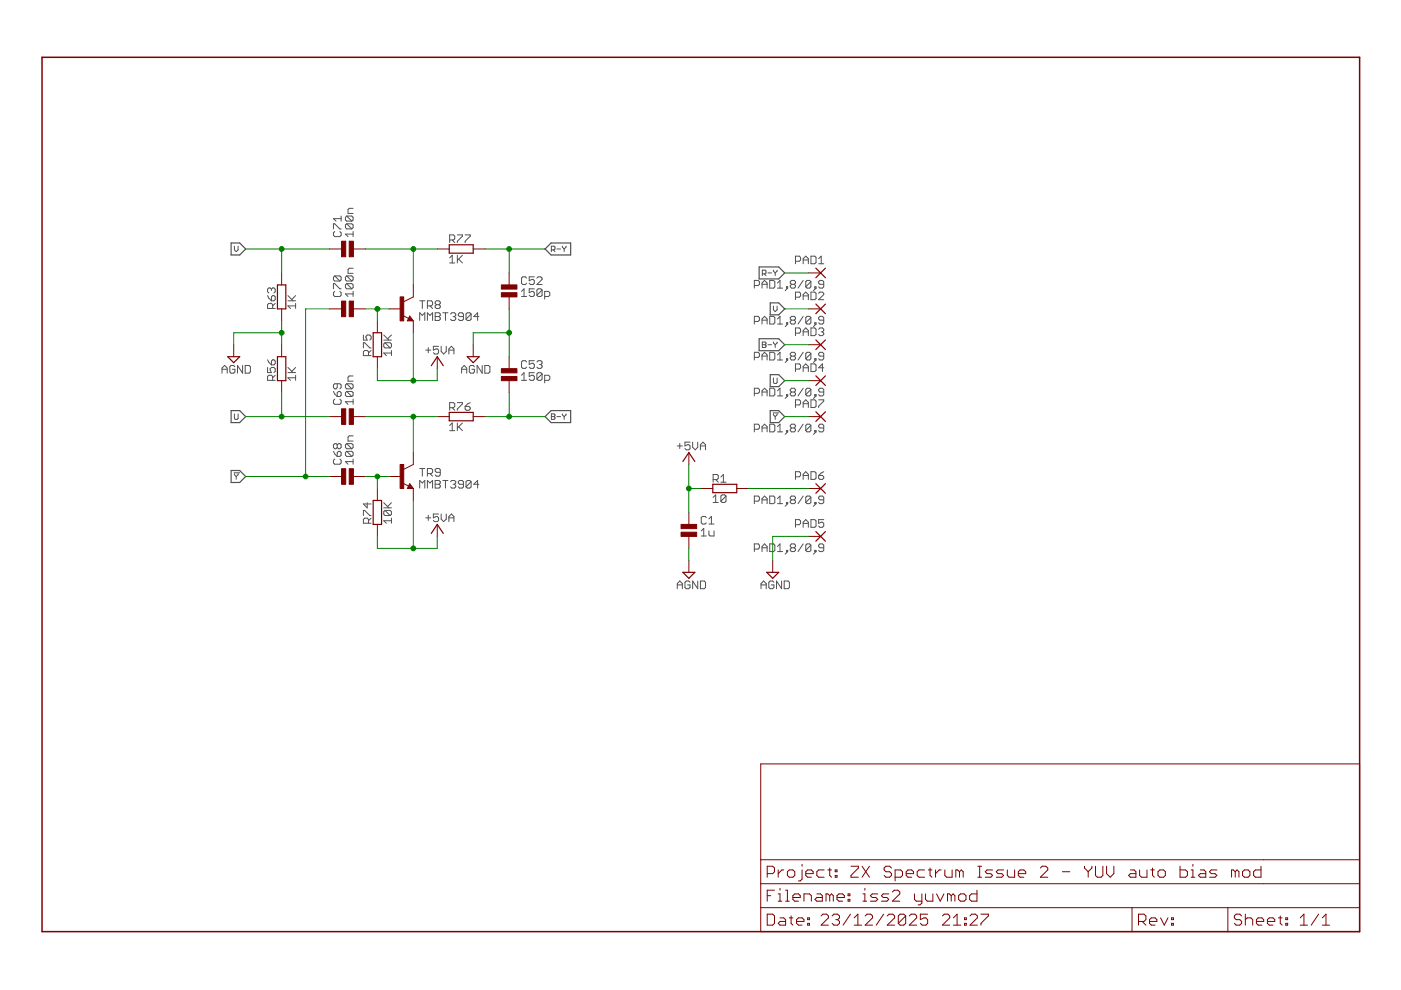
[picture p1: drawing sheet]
<?xml version="1.0" encoding="utf-8"?>
<!DOCTYPE eagle SYSTEM "eagle.dtd">
<eagle version="7.6.0">
<drawing>
<settings>
<setting alwaysvectorfont="yes"/>
<setting verticaltext="up"/>
</settings>
<grid distance="2.54" unitdist="mm" unit="mm" style="lines" multiple="1" display="yes" altdistance="0.254" altunitdist="mm" altunit="mm"/>
<schematic xreflabel="%F%N/%S.%C%R" xrefpart="/%S.%C%R">
<libraries>
<library name="jc-passive">
<symbols>
<symbol name="CAP-NPOL">
<text x="2.54" y="0" size="1.778" layer="95">&gt;NAME</text>
<text x="2.54" y="-2.54" size="1.778" layer="96">&gt;VALUE</text>
<pin name="1" x="0" y="2.54" visible="off" length="short" direction="pas" swaplevel="1" rot="R270"/>
<pin name="2" x="0" y="-5.08" visible="off" length="short" direction="pas" swaplevel="1" rot="R90"/>
<rectangle x1="-1.651" y1="-2.54" x2="1.651" y2="-1.651" layer="94"/>
<rectangle x1="-1.651" y1="-0.889" x2="1.651" y2="0" layer="94" rot="R180"/>
</symbol>
<symbol name="RES">
<wire x1="-2.54" y1="-0.889" x2="2.54" y2="-0.889" width="0.254" layer="94"/>
<wire x1="2.54" y1="0.889" x2="-2.54" y2="0.889" width="0.254" layer="94"/>
<wire x1="2.54" y1="-0.889" x2="2.54" y2="0.889" width="0.254" layer="94"/>
<wire x1="-2.54" y1="-0.889" x2="-2.54" y2="0.889" width="0.254" layer="94"/>
<text x="-2.54" y="1.27" size="1.778" layer="95">&gt;NAME</text>
<text x="-2.54" y="-1.27" size="1.778" layer="96" align="top-left">&gt;VALUE</text>
<pin name="2" x="5.08" y="0" visible="off" length="short" direction="pas" swaplevel="1" rot="R180"/>
<pin name="1" x="-5.08" y="0" visible="off" length="short" direction="pas" swaplevel="1"/>
</symbol>
</symbols>
<devicesets>
<deviceset name="CAP_NPOL" prefix="C" uservalue="yes">
<gates>
<gate name="G$1" symbol="CAP-NPOL" x="0" y="0"/>
</gates>
<devices>
<device name="0201" package="0201">
<connects>
<connect gate="G$1" pin="1" pad="1"/>
<connect gate="G$1" pin="2" pad="2"/>
</connects>
<technologies>
<technology name="-"/>
</technologies>
</device>
<device name="0402" package="0402">
<connects>
<connect gate="G$1" pin="1" pad="1"/>
<connect gate="G$1" pin="2" pad="2"/>
</connects>
<technologies>
<technology name="-"/>
</technologies>
</device>
<device name="0603" package="0603">
<connects>
<connect gate="G$1" pin="1" pad="1"/>
<connect gate="G$1" pin="2" pad="2"/>
</connects>
<technologies>
<technology name="-"/>
</technologies>
</device>
<device name="1206" package="1206">
<connects>
<connect gate="G$1" pin="1" pad="1"/>
<connect gate="G$1" pin="2" pad="2"/>
</connects>
<technologies>
<technology name="-"/>
</technologies>
</device>
<device name="0805" package="0805">
<connects>
<connect gate="G$1" pin="1" pad="1"/>
<connect gate="G$1" pin="2" pad="2"/>
</connects>
<technologies>
<technology name="-"/>
</technologies>
</device>
<device name="1210" package="1210">
<connects>
<connect gate="G$1" pin="1" pad="1"/>
<connect gate="G$1" pin="2" pad="2"/>
</connects>
<technologies>
<technology name="-"/>
</technologies>
</device>
<device name="BOX-2.5P-024X044" package="CAP_BOX-025-024X044">
<connects>
<connect gate="G$1" pin="1" pad="1"/>
<connect gate="G$1" pin="2" pad="2"/>
</connects>
<technologies>
<technology name="-"/>
</technologies>
</device>
<device name="BOX-2.5P-025X050" package="CAP_BOX-025-025X050">
<connects>
<connect gate="G$1" pin="1" pad="1"/>
<connect gate="G$1" pin="2" pad="2"/>
</connects>
<technologies>
<technology name="-"/>
</technologies>
</device>
<device name="BOX-2.5P-030X050" package="CAP_BOX-025-030X050">
<connects>
<connect gate="G$1" pin="1" pad="1"/>
<connect gate="G$1" pin="2" pad="2"/>
</connects>
<technologies>
<technology name="-"/>
</technologies>
</device>
<device name="BOX-2.5P-040X050" package="CAP_BOX-025-040X050">
<connects>
<connect gate="G$1" pin="1" pad="1"/>
<connect gate="G$1" pin="2" pad="2"/>
</connects>
<technologies>
<technology name="-"/>
</technologies>
</device>
<device name="BOX-2.5P-050X050" package="CAP_BOX-025-050X050">
<connects>
<connect gate="G$1" pin="1" pad="1"/>
<connect gate="G$1" pin="2" pad="2"/>
</connects>
<technologies>
<technology name="-"/>
</technologies>
</device>
<device name="BOX-5.0P-024X044" package="CAP_BOX-050-024X044">
<connects>
<connect gate="G$1" pin="1" pad="1"/>
<connect gate="G$1" pin="2" pad="2"/>
</connects>
<technologies>
<technology name="-"/>
</technologies>
</device>
<device name="BOX-5.0P-025X075" package="CAP_BOX-050-025X075">
<connects>
<connect gate="G$1" pin="1" pad="1"/>
<connect gate="G$1" pin="2" pad="2"/>
</connects>
<technologies>
<technology name="-"/>
</technologies>
</device>
<device name="BOX-5.0P-030X075" package="CAP_BOX-050-030X075">
<connects>
<connect gate="G$1" pin="1" pad="1"/>
<connect gate="G$1" pin="2" pad="2"/>
</connects>
<technologies>
<technology name="-"/>
</technologies>
</device>
<device name="BOX-5.0P-035X075" package="CAP_BOX-050-035X075">
<connects>
<connect gate="G$1" pin="1" pad="1"/>
<connect gate="G$1" pin="2" pad="2"/>
</connects>
<technologies>
<technology name="-"/>
</technologies>
</device>
<device name="BOX-5.0P-045X075" package="CAP_BOX-050-045X075">
<connects>
<connect gate="G$1" pin="1" pad="1"/>
<connect gate="G$1" pin="2" pad="2"/>
</connects>
<technologies>
<technology name="-"/>
</technologies>
</device>
<device name="BOX-5.0P-050X075" package="CAP_BOX-050-050X075">
<connects>
<connect gate="G$1" pin="1" pad="1"/>
<connect gate="G$1" pin="2" pad="2"/>
</connects>
<technologies>
<technology name="-"/>
</technologies>
</device>
<device name="BOX-5.0P-055X075" package="CAP_BOX-050-055X075">
<connects>
<connect gate="G$1" pin="1" pad="1"/>
<connect gate="G$1" pin="2" pad="2"/>
</connects>
<technologies>
<technology name="-"/>
</technologies>
</device>
<device name="BOX-5.0P-075X075" package="CAP_BOX-050-075X075">
<connects>
<connect gate="G$1" pin="1" pad="1"/>
<connect gate="G$1" pin="2" pad="2"/>
</connects>
<technologies>
<technology name="-"/>
</technologies>
</device>
</devices>
</deviceset>
<deviceset name="RES" prefix="R" uservalue="yes">
<gates>
<gate name="G$1" symbol="RES" x="0" y="0"/>
</gates>
<devices>
<device name="SMD_0201" package="0201">
<connects>
<connect gate="G$1" pin="1" pad="1"/>
<connect gate="G$1" pin="2" pad="2"/>
</connects>
<technologies>
<technology name="-"/>
</technologies>
</device>
<device name="SMD_0402" package="0402">
<connects>
<connect gate="G$1" pin="1" pad="1"/>
<connect gate="G$1" pin="2" pad="2"/>
</connects>
<technologies>
<technology name="-"/>
</technologies>
</device>
<device name="SMD_0603" package="0603">
<connects>
<connect gate="G$1" pin="1" pad="1"/>
<connect gate="G$1" pin="2" pad="2"/>
</connects>
<technologies>
<technology name="-"/>
</technologies>
</device>
<device name="SMD_0805" package="0805">
<connects>
<connect gate="G$1" pin="1" pad="1"/>
<connect gate="G$1" pin="2" pad="2"/>
</connects>
<technologies>
<technology name="-"/>
</technologies>
</device>
<device name="SMD_1206" package="1206">
<connects>
<connect gate="G$1" pin="1" pad="1"/>
<connect gate="G$1" pin="2" pad="2"/>
</connects>
<technologies>
<technology name="-"/>
</technologies>
</device>
<device name="SMD_1210" package="1210">
<connects>
<connect gate="G$1" pin="1" pad="1"/>
<connect gate="G$1" pin="2" pad="2"/>
</connects>
<technologies>
<technology name="-"/>
</technologies>
</device>
<device name="0204_5H" package="RES_TH-0204_5H">
<connects>
<connect gate="G$1" pin="1" pad="1"/>
<connect gate="G$1" pin="2" pad="2"/>
</connects>
<technologies>
<technology name="-"/>
</technologies>
</device>
<device name="0204_7.5H" package="RES_TH-0204_7.5H">
<connects>
<connect gate="G$1" pin="1" pad="1"/>
<connect gate="G$1" pin="2" pad="2"/>
</connects>
<technologies>
<technology name="-"/>
</technologies>
</device>
<device name="0207_10H" package="RES_TH-0207_10H">
<connects>
<connect gate="G$1" pin="1" pad="1"/>
<connect gate="G$1" pin="2" pad="2"/>
</connects>
<technologies>
<technology name="-"/>
</technologies>
</device>
<device name="0309_2.5V" package="RES_TH-0309_2.5V">
<connects>
<connect gate="G$1" pin="1" pad="1"/>
<connect gate="G$1" pin="2" pad="2"/>
</connects>
<technologies>
<technology name="-"/>
</technologies>
</device>
</devices>
</deviceset>
</devicesets>
</library>
<library name="jc-discretesemi">
<symbols>
<symbol name="NPN">
<wire x1="2.54" y1="2.54" x2="0.508" y2="1.524" width="0.1524" layer="94"/>
<wire x1="1.778" y1="-1.524" x2="2.54" y2="-2.54" width="0.1524" layer="94"/>
<wire x1="2.54" y1="-2.54" x2="1.27" y2="-2.54" width="0.1524" layer="94"/>
<wire x1="1.27" y1="-2.54" x2="1.778" y2="-1.524" width="0.1524" layer="94"/>
<wire x1="1.54" y1="-2.04" x2="0.308" y2="-1.424" width="0.1524" layer="94"/>
<wire x1="1.524" y1="-2.413" x2="2.286" y2="-2.413" width="0.254" layer="94"/>
<wire x1="2.286" y1="-2.413" x2="1.778" y2="-1.778" width="0.254" layer="94"/>
<wire x1="1.778" y1="-1.778" x2="1.524" y2="-2.286" width="0.254" layer="94"/>
<wire x1="1.524" y1="-2.286" x2="1.905" y2="-2.286" width="0.254" layer="94"/>
<wire x1="1.905" y1="-2.286" x2="1.778" y2="-2.032" width="0.254" layer="94"/>
<text x="3.81" y="0" size="1.778" layer="95">&gt;NAME</text>
<text x="3.81" y="-2.54" size="1.778" layer="96">&gt;VALUE</text>
<rectangle x1="-0.254" y1="-2.54" x2="0.508" y2="2.54" layer="94"/>
<pin name="B" x="-2.54" y="0" visible="off" length="short" direction="pas"/>
<pin name="E" x="2.54" y="-5.08" visible="off" length="short" direction="pas" rot="R90"/>
<pin name="C" x="2.54" y="5.08" visible="off" length="short" direction="pas" rot="R270"/>
</symbol>
</symbols>
<devicesets>
<deviceset name="*-NPN_?" prefix="Q" uservalue="yes">
<gates>
<gate name="G$1" symbol="NPN" x="-2.54" y="0"/>
</gates>
<devices>
<device name="SOT23" package="SOT23">
<connects>
<connect gate="G$1" pin="B" pad="1"/>
<connect gate="G$1" pin="C" pad="3"/>
<connect gate="G$1" pin="E" pad="2"/>
</connects>
<technologies>
<technology name=""/>
</technologies>
</device>
<device name="TO126" package="TO126-V">
<connects>
<connect gate="G$1" pin="B" pad="3"/>
<connect gate="G$1" pin="C" pad="2"/>
<connect gate="G$1" pin="E" pad="1"/>
</connects>
<technologies>
<technology name=""/>
</technologies>
</device>
<device name="TO220-1" package="TO220-V">
<connects>
<connect gate="G$1" pin="B" pad="1"/>
<connect gate="G$1" pin="C" pad="2"/>
<connect gate="G$1" pin="E" pad="3"/>
</connects>
<technologies>
<technology name=""/>
</technologies>
</device>
<device name="TO220-2" package="TO220-VS3.81">
<connects>
<connect gate="G$1" pin="B" pad="1"/>
<connect gate="G$1" pin="C" pad="2"/>
<connect gate="G$1" pin="E" pad="3"/>
</connects>
<technologies>
<technology name=""/>
</technologies>
</device>
<device name="TO220-3" package="TO220-VS5.08">
<connects>
<connect gate="G$1" pin="B" pad="1"/>
<connect gate="G$1" pin="C" pad="2"/>
<connect gate="G$1" pin="E" pad="3"/>
</connects>
<technologies>
<technology name=""/>
</technologies>
</device>
<device name="TO247" package="TO247">
<connects>
<connect gate="G$1" pin="B" pad="1"/>
<connect gate="G$1" pin="C" pad="2"/>
<connect gate="G$1" pin="E" pad="3"/>
</connects>
<technologies>
<technology name=""/>
</technologies>
</device>
<device name="TO264" package="TO264">
<connects>
<connect gate="G$1" pin="B" pad="1"/>
<connect gate="G$1" pin="C" pad="2"/>
<connect gate="G$1" pin="E" pad="3"/>
</connects>
<technologies>
<technology name=""/>
</technologies>
</device>
<device name="TO92_254-CBE" package="TO92-254">
<connects>
<connect gate="G$1" pin="B" pad="2"/>
<connect gate="G$1" pin="C" pad="1"/>
<connect gate="G$1" pin="E" pad="3"/>
</connects>
<technologies>
<technology name=""/>
</technologies>
</device>
<device name="TO92_254-EBC" package="TO92-254">
<connects>
<connect gate="G$1" pin="B" pad="2"/>
<connect gate="G$1" pin="C" pad="3"/>
<connect gate="G$1" pin="E" pad="1"/>
</connects>
<technologies>
<technology name=""/>
</technologies>
</device>
<device name="TO92_254-ECB" package="TO92-254">
<connects>
<connect gate="G$1" pin="B" pad="3"/>
<connect gate="G$1" pin="C" pad="2"/>
<connect gate="G$1" pin="E" pad="1"/>
</connects>
<technologies>
<technology name=""/>
</technologies>
</device>
<device name="SOT223" package="SOT223">
<connects>
<connect gate="G$1" pin="B" pad="1"/>
<connect gate="G$1" pin="C" pad="2"/>
<connect gate="G$1" pin="E" pad="3"/>
</connects>
<technologies>
<technology name=""/>
</technologies>
</device>
<device name="SOT89" package="SOT89">
<connects>
<connect gate="G$1" pin="B" pad="1"/>
<connect gate="G$1" pin="C" pad="2"/>
<connect gate="G$1" pin="E" pad="3"/>
</connects>
<technologies>
<technology name=""/>
</technologies>
</device>
<device name="TO92_127-CBE" package="TO92-127">
<connects>
<connect gate="G$1" pin="B" pad="2"/>
<connect gate="G$1" pin="C" pad="1"/>
<connect gate="G$1" pin="E" pad="3"/>
</connects>
<technologies>
<technology name="">
<attribute name="VALUE" value="" constant="no"/>
</technology>
<technology name="BC546">
<attribute name="VALUE" value="BC546" constant="no"/>
</technology>
</technologies>
</device>
<device name="TO92_127-EBC" package="TO92-127">
<connects>
<connect gate="G$1" pin="B" pad="2"/>
<connect gate="G$1" pin="C" pad="3"/>
<connect gate="G$1" pin="E" pad="1"/>
</connects>
<technologies>
<technology name=""/>
</technologies>
</device>
<device name="TO92_127-ECB" package="TO92-127">
<connects>
<connect gate="G$1" pin="B" pad="3"/>
<connect gate="G$1" pin="C" pad="2"/>
<connect gate="G$1" pin="E" pad="1"/>
</connects>
<technologies>
<technology name=""/>
</technologies>
</device>
<device name="TO3P" package="TO3P">
<connects>
<connect gate="G$1" pin="B" pad="1"/>
<connect gate="G$1" pin="C" pad="2"/>
<connect gate="G$1" pin="E" pad="3"/>
</connects>
<technologies>
<technology name=""/>
</technologies>
</device>
<device name="DPAK" package="DPAK">
<connects>
<connect gate="G$1" pin="B" pad="1"/>
<connect gate="G$1" pin="C" pad="4"/>
<connect gate="G$1" pin="E" pad="3"/>
</connects>
<technologies>
<technology name=""/>
</technologies>
</device>
<device name="IPAK" package="IPAK">
<connects>
<connect gate="G$1" pin="B" pad="1"/>
<connect gate="G$1" pin="C" pad="2"/>
<connect gate="G$1" pin="E" pad="3"/>
</connects>
<technologies>
<technology name=""/>
</technologies>
</device>
<device name="SOT323" package="SOT323">
<connects>
<connect gate="G$1" pin="B" pad="1"/>
<connect gate="G$1" pin="C" pad="2"/>
<connect gate="G$1" pin="E" pad="3"/>
</connects>
<technologies>
<technology name=""/>
</technologies>
</device>
</devices>
</deviceset>
</devicesets>
</library>
<library name="jc-supplies">
<symbols>
<symbol name="+5VA">
<wire x1="1.27" y1="-1.905" x2="0" y2="0" width="0.254" layer="94"/>
<wire x1="0" y1="0" x2="-1.27" y2="-1.905" width="0.254" layer="94"/>
<text x="-2.54" y="0.508" size="1.778" layer="96">&gt;VALUE</text>
<pin name="+5VA" x="0" y="-2.54" visible="off" length="short" direction="sup" rot="R90"/>
</symbol>
<symbol name="AGND">
<wire x1="-1.27" y1="0" x2="1.27" y2="0" width="0.254" layer="94"/>
<wire x1="1.27" y1="0" x2="0" y2="-1.27" width="0.254" layer="94"/>
<wire x1="0" y1="-1.27" x2="-1.27" y2="0" width="0.254" layer="94"/>
<text x="-2.54" y="-3.556" size="1.778" layer="96">&gt;VALUE</text>
<pin name="AGND" x="0" y="2.54" visible="off" length="short" direction="sup" rot="R270"/>
</symbol>
</symbols>
<devicesets>
<deviceset name="+5VA" prefix="+5VA">
<gates>
<gate name="G$1" symbol="+5VA" x="0" y="0"/>
</gates>
<devices>
<device name="">
<technologies>
<technology name=""/>
</technologies>
</device>
</devices>
</deviceset>
<deviceset name="AGND" prefix="SUPPLY">
<gates>
<gate name="G$1" symbol="AGND" x="0" y="0"/>
</gates>
<devices>
<device name="">
<technologies>
<technology name=""/>
</technologies>
</device>
</devices>
</deviceset>
</devicesets>
</library>
<library name="jc-documentation">
<symbols>
<symbol name="FRAME-A4L-NOGRID">
<frame x1="0" y1="0" x2="279.4" y2="185.42" columns="6" rows="6" layer="94" border-left="no" border-top="no" border-right="no" border-bottom="no"/>
</symbol>
<symbol name="FRAME-DOCFIELD">
<wire x1="0" y1="0" x2="99.06" y2="0" width="0.1016" layer="94"/>
<wire x1="0" y1="0" x2="0" y2="5.08" width="0.1016" layer="94"/>
<wire x1="0" y1="5.08" x2="78.74" y2="5.08" width="0.1016" layer="94"/>
<wire x1="78.74" y1="5.08" x2="99.06" y2="5.08" width="0.1016" layer="94"/>
<wire x1="0" y1="5.08" x2="0" y2="10.16" width="0.1016" layer="94"/>
<wire x1="127" y1="10.16" x2="127" y2="5.08" width="0.1016" layer="94"/>
<wire x1="99.06" y1="5.08" x2="99.06" y2="0" width="0.1016" layer="94"/>
<wire x1="99.06" y1="5.08" x2="127" y2="5.08" width="0.1016" layer="94"/>
<wire x1="99.06" y1="0" x2="127" y2="0" width="0.1016" layer="94"/>
<wire x1="127" y1="10.16" x2="106.68" y2="10.16" width="0.1016" layer="94"/>
<wire x1="106.68" y1="10.16" x2="0" y2="10.16" width="0.1016" layer="94"/>
<wire x1="127" y1="5.08" x2="127" y2="0" width="0.1016" layer="94"/>
<wire x1="0" y1="10.16" x2="0" y2="15.24" width="0.1016" layer="94"/>
<wire x1="127" y1="35.56" x2="0" y2="35.56" width="0.1016" layer="94"/>
<wire x1="127" y1="35.56" x2="127" y2="15.24" width="0.1016" layer="94"/>
<wire x1="0" y1="15.24" x2="106.68" y2="15.24" width="0.1016" layer="94"/>
<wire x1="106.68" y1="15.24" x2="127" y2="15.24" width="0.1016" layer="94"/>
<wire x1="0" y1="15.24" x2="0" y2="35.56" width="0.1016" layer="94"/>
<wire x1="127" y1="15.24" x2="127" y2="10.16" width="0.1016" layer="94"/>
<wire x1="78.74" y1="5.08" x2="78.74" y2="0" width="0.1016" layer="94"/>
<text x="1.27" y="1.27" size="2.54" layer="94" font="vector">Date:</text>
<text x="12.7" y="1.27" size="2.54" layer="94" font="vector">&gt;LAST_DATE_TIME</text>
<text x="100.33" y="1.27" size="2.54" layer="94" font="vector">Sheet:</text>
<text x="114.3" y="1.27" size="2.54" layer="94" font="vector">&gt;SHEET</text>
<text x="80.01" y="1.27" size="2.54" layer="94" font="vector">Rev:</text>
<text x="1.27" y="6.35" size="2.54" layer="94" font="vector">Filename:</text>
<text x="21.59" y="6.35" size="2.54" layer="94" font="vector">&gt;DRAWING_NAME</text>
<text x="90.297" y="1.27" size="2.54" layer="94" font="vector">&gt;DRAWING_REV</text>
<text x="1.27" y="11.43" size="2.54" layer="94" font="vector">Project:</text>
<text x="19.05" y="11.43" size="2.54" layer="94" font="vector">&gt;PROJECT_NAME</text>
</symbol>
</symbols>
<devicesets>
<deviceset name="FRAME-A4L-NOGRID" prefix="FRAME" uservalue="yes">
<gates>
<gate name="G$1" symbol="FRAME-A4L-NOGRID" x="0" y="0"/>
<gate name="G$2" symbol="FRAME-DOCFIELD" x="152.4" y="0" addlevel="must"/>
</gates>
<devices>
<device name="">
<technologies>
<technology name="">
<attribute name="DRAWING_REV" value="" constant="no"/>
</technology>
</technologies>
</device>
</devices>
</deviceset>
</devicesets>
</library>
<library name="jc-connectors">
<symbols>
<symbol name="PAD">
<wire x1="-1.016" y1="1.016" x2="1.016" y2="-1.016" width="0.254" layer="94"/>
<wire x1="-1.016" y1="-1.016" x2="1.016" y2="1.016" width="0.254" layer="94"/>
<text x="-1.143" y="1.8542" size="1.778" layer="95">&gt;NAME</text>
<text x="-1.143" y="-3.302" size="1.778" layer="96">&gt;VALUE</text>
<pin name="P" x="2.54" y="0" visible="off" length="short" direction="pas" rot="R180"/>
</symbol>
</symbols>
<devicesets>
<deviceset name="PAD" prefix="PAD">
<gates>
<gate name="G$1" symbol="PAD" x="0" y="0"/>
</gates>
<devices>
<device name="1,6/0,8" package="1,6/0,8">
<connects>
<connect gate="G$1" pin="P" pad="1"/>
</connects>
<technologies>
<technology name=""/>
</technologies>
</device>
<device name="1,6/0,9" package="1,6/0,9">
<connects>
<connect gate="G$1" pin="P" pad="1"/>
</connects>
<technologies>
<technology name=""/>
</technologies>
</device>
<device name="2,15/1,0" package="2,15/1,0">
<connects>
<connect gate="G$1" pin="P" pad="1"/>
</connects>
<technologies>
<technology name=""/>
</technologies>
</device>
<device name="2,54/0,8" package="2,54/0,8">
<connects>
<connect gate="G$1" pin="P" pad="1"/>
</connects>
<technologies>
<technology name=""/>
</technologies>
</device>
<device name="2,54/0,9" package="2,54/0,9">
<connects>
<connect gate="G$1" pin="P" pad="1"/>
</connects>
<technologies>
<technology name=""/>
</technologies>
</device>
<device name="2,54/1,0" package="2,54/1,0">
<connects>
<connect gate="G$1" pin="P" pad="1"/>
</connects>
<technologies>
<technology name=""/>
</technologies>
</device>
<device name="2,54/1,1" package="2,54/1,1">
<connects>
<connect gate="G$1" pin="P" pad="1"/>
</connects>
<technologies>
<technology name=""/>
</technologies>
</device>
<device name="3,17/1,1" package="3,17/1,1">
<connects>
<connect gate="G$1" pin="P" pad="1"/>
</connects>
<technologies>
<technology name=""/>
</technologies>
</device>
<device name="3,17/1,2" package="3,17/1,2">
<connects>
<connect gate="G$1" pin="P" pad="1"/>
</connects>
<technologies>
<technology name=""/>
</technologies>
</device>
<device name="3,17/1,3" package="3,17/1,3">
<connects>
<connect gate="G$1" pin="P" pad="1"/>
</connects>
<technologies>
<technology name=""/>
</technologies>
</device>
<device name="3,81/1,1" package="3,81/1,1">
<connects>
<connect gate="G$1" pin="P" pad="1"/>
</connects>
<technologies>
<technology name=""/>
</technologies>
</device>
<device name="3,81/1,3" package="3,81/1,3">
<connects>
<connect gate="G$1" pin="P" pad="1"/>
</connects>
<technologies>
<technology name=""/>
</technologies>
</device>
<device name="3,81/1,4" package="3,81/1,4">
<connects>
<connect gate="G$1" pin="P" pad="1"/>
</connects>
<technologies>
<technology name=""/>
</technologies>
</device>
<device name="4,16O1,6" package="4,16O1,6">
<connects>
<connect gate="G$1" pin="P" pad="1"/>
</connects>
<technologies>
<technology name=""/>
</technologies>
</device>
<device name="SMD5-1,8" package="5-1,8">
<connects>
<connect gate="G$1" pin="P" pad="1"/>
</connects>
<technologies>
<technology name=""/>
</technologies>
</device>
<device name="SMD5-2,5" package="5-2,5">
<connects>
<connect gate="G$1" pin="P" pad="1"/>
</connects>
<technologies>
<technology name=""/>
</technologies>
</device>
<device name="SMD1,27-254" package="SMD1,27-2,54">
<connects>
<connect gate="G$1" pin="P" pad="1"/>
</connects>
<technologies>
<technology name=""/>
</technologies>
</device>
<device name="SMD2,54-5,08" package="SMD2,54-5,08">
<connects>
<connect gate="G$1" pin="P" pad="1"/>
</connects>
<technologies>
<technology name=""/>
</technologies>
</device>
<device name="1,8/0,9" package="1,8/0,9">
<connects>
<connect gate="G$1" pin="P" pad="1"/>
</connects>
<technologies>
<technology name=""/>
</technologies>
</device>
</devices>
</deviceset>
</devicesets>
</library>
</libraries>
<attributes>
<attribute name="PROJECT_NAME" value="ZX Spectrum Issue 2 - YUV auto bias mod"/>
</attributes>
<variantdefs>
</variantdefs>
<classes>
<class number="0" name="default" width="0" drill="0">
</class>
</classes>
<parts>
<part name="C70" library="jc-passive" deviceset="CAP_NPOL" device="0603" technology="-" value="100n">
<attribute name="LCSC_PART" value="C14663"/>
</part>
<part name="C68" library="jc-passive" deviceset="CAP_NPOL" device="0603" technology="-" value="100n">
<attribute name="LCSC_PART" value="C14663"/>
</part>
<part name="C69" library="jc-passive" deviceset="CAP_NPOL" device="0603" technology="-" value="100n">
<attribute name="LCSC_PART" value="C14663"/>
</part>
<part name="C71" library="jc-passive" deviceset="CAP_NPOL" device="0603" technology="-" value="100n">
<attribute name="LCSC_PART" value="C14663"/>
</part>
<part name="TR8" library="jc-discretesemi" deviceset="*-NPN_?" device="SOT23" value="MMBT3904">
<attribute name="LCSC_PART" value="C20526"/>
</part>
<part name="TR9" library="jc-discretesemi" deviceset="*-NPN_?" device="SOT23" value="MMBT3904">
<attribute name="LCSC_PART" value="C20526"/>
</part>
<part name="R74" library="jc-passive" deviceset="RES" device="SMD_0603" technology="-" value="10K">
<attribute name="LCSC_PART" value="C25804"/>
</part>
<part name="R75" library="jc-passive" deviceset="RES" device="SMD_0603" technology="-" value="10K">
<attribute name="LCSC_PART" value="C25804"/>
</part>
<part name="R76" library="jc-passive" deviceset="RES" device="SMD_0603" technology="-" value="1K">
<attribute name="LCSC_PART" value="C21190"/>
</part>
<part name="R77" library="jc-passive" deviceset="RES" device="SMD_0603" technology="-" value="1K">
<attribute name="LCSC_PART" value="C21190"/>
</part>
<part name="+5VA1" library="jc-supplies" deviceset="+5VA" device=""/>
<part name="+5VA2" library="jc-supplies" deviceset="+5VA" device=""/>
<part name="R63" library="jc-passive" deviceset="RES" device="SMD_0603" technology="-" value="1K">
<attribute name="LCSC_PART" value="C21190"/>
</part>
<part name="R56" library="jc-passive" deviceset="RES" device="SMD_0603" technology="-" value="1K">
<attribute name="LCSC_PART" value="C21190"/>
</part>
<part name="SUPPLY1" library="jc-supplies" deviceset="AGND" device=""/>
<part name="FRAME1" library="jc-documentation" deviceset="FRAME-A4L-NOGRID" device=""/>
<part name="C52" library="jc-passive" deviceset="CAP_NPOL" device="0603" technology="-" value="150p">
<attribute name="LCSC_PART" value="C1594"/>
</part>
<part name="C53" library="jc-passive" deviceset="CAP_NPOL" device="0603" technology="-" value="150p">
<attribute name="LCSC_PART" value="C1594"/>
</part>
<part name="SUPPLY2" library="jc-supplies" deviceset="AGND" device=""/>
<part name="PAD1" library="jc-connectors" deviceset="PAD" device="1,8/0,9" value="PAD1,8/0,9"/>
<part name="PAD2" library="jc-connectors" deviceset="PAD" device="1,8/0,9" value="PAD1,8/0,9"/>
<part name="PAD3" library="jc-connectors" deviceset="PAD" device="1,8/0,9" value="PAD1,8/0,9"/>
<part name="PAD4" library="jc-connectors" deviceset="PAD" device="1,8/0,9" value="PAD1,8/0,9"/>
<part name="PAD5" library="jc-connectors" deviceset="PAD" device="1,8/0,9" value="PAD1,8/0,9"/>
<part name="SUPPLY3" library="jc-supplies" deviceset="AGND" device=""/>
<part name="PAD6" library="jc-connectors" deviceset="PAD" device="1,8/0,9" value="PAD1,8/0,9"/>
<part name="+5VA3" library="jc-supplies" deviceset="+5VA" device=""/>
<part name="PAD7" library="jc-connectors" deviceset="PAD" device="1,8/0,9" value="PAD1,8/0,9"/>
<part name="C1" library="jc-passive" deviceset="CAP_NPOL" device="0603" technology="-" value="1u">
<attribute name="LCSC_PART" value="C15849"/>
</part>
<part name="R1" library="jc-passive" deviceset="RES" device="SMD_0603" technology="-" value="10">
<attribute name="LCSC_PART" value="C22859"/>
</part>
<part name="SUPPLY4" library="jc-supplies" deviceset="AGND" device=""/>
</parts>
<sheets>
<sheet>
<plain>
</plain>
<instances>
<instance part="C70" gate="G$1" x="63.5" y="132.08" rot="R90">
<attribute name="LCSC_PART" x="63.5" y="132.08" size="1.778" layer="96" rot="R90" display="off"/>
</instance>
<instance part="C68" gate="G$1" x="63.5" y="96.52" rot="R90">
<attribute name="LCSC_PART" x="63.5" y="96.52" size="1.778" layer="96" rot="R90" display="off"/>
</instance>
<instance part="C69" gate="G$1" x="63.5" y="109.22" rot="R90">
<attribute name="LCSC_PART" x="63.5" y="109.22" size="1.778" layer="96" rot="R90" display="off"/>
</instance>
<instance part="C71" gate="G$1" x="63.5" y="144.78" rot="R90">
<attribute name="LCSC_PART" x="63.5" y="144.78" size="1.778" layer="96" rot="R90" display="off"/>
</instance>
<instance part="TR8" gate="G$1" x="76.2" y="132.08">
<attribute name="LCSC_PART" x="76.2" y="132.08" size="1.778" layer="96" display="off"/>
</instance>
<instance part="TR9" gate="G$1" x="76.2" y="96.52">
<attribute name="LCSC_PART" x="76.2" y="96.52" size="1.778" layer="96" display="off"/>
</instance>
<instance part="R74" gate="G$1" x="71.12" y="88.9" rot="MR270">
<attribute name="LCSC_PART" x="71.12" y="88.9" size="1.778" layer="96" rot="MR270" display="off"/>
</instance>
<instance part="R75" gate="G$1" x="71.12" y="124.46" rot="MR270">
<attribute name="LCSC_PART" x="71.12" y="124.46" size="1.778" layer="96" rot="MR270" display="off"/>
</instance>
<instance part="R76" gate="G$1" x="88.9" y="109.22">
<attribute name="LCSC_PART" x="88.9" y="109.22" size="1.778" layer="96" display="off"/>
</instance>
<instance part="R77" gate="G$1" x="88.9" y="144.78">
<attribute name="LCSC_PART" x="88.9" y="144.78" size="1.778" layer="96" display="off"/>
</instance>
<instance part="+5VA1" gate="G$1" x="83.82" y="121.92"/>
<instance part="+5VA2" gate="G$1" x="83.82" y="86.36"/>
<instance part="R63" gate="G$1" x="50.8" y="134.62" rot="R90">
<attribute name="LCSC_PART" x="50.8" y="134.62" size="1.778" layer="96" rot="R90" display="off"/>
</instance>
<instance part="R56" gate="G$1" x="50.8" y="119.38" rot="R90">
<attribute name="LCSC_PART" x="50.8" y="119.38" size="1.778" layer="96" rot="R90" display="off"/>
</instance>
<instance part="SUPPLY1" gate="G$1" x="40.64" y="121.92"/>
<instance part="FRAME1" gate="G$1" x="0" y="0"/>
<instance part="FRAME1" gate="G$2" x="152.4" y="0"/>
<instance part="C52" gate="G$1" x="99.06" y="137.16">
<attribute name="LCSC_PART" x="99.06" y="137.16" size="1.778" layer="96" display="off"/>
</instance>
<instance part="C53" gate="G$1" x="99.06" y="119.38">
<attribute name="LCSC_PART" x="99.06" y="119.38" size="1.778" layer="96" display="off"/>
</instance>
<instance part="SUPPLY2" gate="G$1" x="91.44" y="121.92"/>
<instance part="PAD1" gate="G$1" x="165.1" y="139.7" rot="MR0"/>
<instance part="PAD2" gate="G$1" x="165.1" y="132.08" rot="MR0"/>
<instance part="PAD3" gate="G$1" x="165.1" y="124.46" rot="MR0"/>
<instance part="PAD4" gate="G$1" x="165.1" y="116.84" rot="MR0"/>
<instance part="PAD5" gate="G$1" x="165.1" y="83.82" rot="MR0"/>
<instance part="SUPPLY3" gate="G$1" x="154.94" y="76.2"/>
<instance part="PAD6" gate="G$1" x="165.1" y="93.98" rot="MR0"/>
<instance part="+5VA3" gate="G$1" x="137.16" y="101.6"/>
<instance part="PAD7" gate="G$1" x="165.1" y="109.22" rot="MR0"/>
<instance part="C1" gate="G$1" x="137.16" y="86.36">
<attribute name="LCSC_PART" x="137.16" y="86.36" size="1.778" layer="96" display="off"/>
</instance>
<instance part="R1" gate="G$1" x="144.78" y="93.98">
<attribute name="LCSC_PART" x="144.78" y="93.98" size="1.778" layer="96" display="off"/>
</instance>
<instance part="SUPPLY4" gate="G$1" x="137.16" y="76.2"/>
</instances>
<busses>
</busses>
<nets>
<net name="N$3" class="0">
<segment>
<pinref part="TR9" gate="G$1" pin="B"/>
<wire x1="73.66" y1="96.52" x2="71.12" y2="96.52" width="0.1524" layer="91"/>
<wire x1="71.12" y1="96.52" x2="71.12" y2="93.98" width="0.1524" layer="91"/>
<pinref part="R74" gate="G$1" pin="1"/>
<pinref part="C68" gate="G$1" pin="2"/>
<wire x1="68.58" y1="96.52" x2="71.12" y2="96.52" width="0.1524" layer="91"/>
<junction x="71.12" y="96.52"/>
</segment>
</net>
<net name="N$4" class="0">
<segment>
<pinref part="TR8" gate="G$1" pin="B"/>
<wire x1="73.66" y1="132.08" x2="71.12" y2="132.08" width="0.1524" layer="91"/>
<wire x1="71.12" y1="132.08" x2="71.12" y2="129.54" width="0.1524" layer="91"/>
<pinref part="R75" gate="G$1" pin="1"/>
<pinref part="C70" gate="G$1" pin="2"/>
<wire x1="68.58" y1="132.08" x2="71.12" y2="132.08" width="0.1524" layer="91"/>
<junction x="71.12" y="132.08"/>
</segment>
</net>
<net name="N$5" class="0">
<segment>
<pinref part="C71" gate="G$1" pin="2"/>
<pinref part="R77" gate="G$1" pin="1"/>
<wire x1="68.58" y1="144.78" x2="78.74" y2="144.78" width="0.1524" layer="91"/>
<pinref part="TR8" gate="G$1" pin="C"/>
<wire x1="78.74" y1="144.78" x2="83.82" y2="144.78" width="0.1524" layer="91"/>
<wire x1="78.74" y1="144.78" x2="78.74" y2="137.16" width="0.1524" layer="91"/>
<junction x="78.74" y="144.78"/>
</segment>
</net>
<net name="R-Y" class="0">
<segment>
<pinref part="R77" gate="G$1" pin="2"/>
<wire x1="93.98" y1="144.78" x2="99.06" y2="144.78" width="0.1524" layer="91"/>
<label x="106.68" y="144.78" size="1.27" layer="95" xref="yes"/>
<pinref part="C52" gate="G$1" pin="1"/>
<wire x1="99.06" y1="144.78" x2="99.06" y2="139.7" width="0.1524" layer="91"/>
<junction x="99.06" y="144.78"/>
<wire x1="106.68" y1="144.78" x2="99.06" y2="144.78" width="0.1524" layer="91"/>
</segment>
<segment>
<pinref part="PAD1" gate="G$1" pin="P"/>
<wire x1="162.56" y1="139.7" x2="157.48" y2="139.7" width="0.1524" layer="91"/>
<label x="157.48" y="139.7" size="1.27" layer="95" rot="R180" xref="yes"/>
</segment>
</net>
<net name="V" class="0">
<segment>
<pinref part="C71" gate="G$1" pin="1"/>
<wire x1="60.96" y1="144.78" x2="50.8" y2="144.78" width="0.1524" layer="91"/>
<label x="43.18" y="144.78" size="1.27" layer="95" rot="MR0" xref="yes"/>
<pinref part="R63" gate="G$1" pin="2"/>
<wire x1="50.8" y1="139.7" x2="50.8" y2="144.78" width="0.1524" layer="91"/>
<junction x="50.8" y="144.78"/>
<wire x1="43.18" y1="144.78" x2="50.8" y2="144.78" width="0.1524" layer="91"/>
</segment>
<segment>
<pinref part="PAD2" gate="G$1" pin="P"/>
<wire x1="162.56" y1="132.08" x2="157.48" y2="132.08" width="0.1524" layer="91"/>
<label x="157.48" y="132.08" size="1.27" layer="95" rot="MR0" xref="yes"/>
</segment>
</net>
<net name="N$6" class="0">
<segment>
<pinref part="C69" gate="G$1" pin="2"/>
<pinref part="R76" gate="G$1" pin="1"/>
<wire x1="68.58" y1="109.22" x2="78.74" y2="109.22" width="0.1524" layer="91"/>
<pinref part="TR9" gate="G$1" pin="C"/>
<wire x1="78.74" y1="109.22" x2="83.82" y2="109.22" width="0.1524" layer="91"/>
<wire x1="78.74" y1="109.22" x2="78.74" y2="101.6" width="0.1524" layer="91"/>
<junction x="78.74" y="109.22"/>
</segment>
</net>
<net name="B-Y" class="0">
<segment>
<pinref part="R76" gate="G$1" pin="2"/>
<wire x1="93.98" y1="109.22" x2="99.06" y2="109.22" width="0.1524" layer="91"/>
<label x="106.68" y="109.22" size="1.27" layer="95" xref="yes"/>
<pinref part="C53" gate="G$1" pin="2"/>
<wire x1="99.06" y1="114.3" x2="99.06" y2="109.22" width="0.1524" layer="91"/>
<wire x1="99.06" y1="109.22" x2="106.68" y2="109.22" width="0.1524" layer="91"/>
<junction x="99.06" y="109.22"/>
</segment>
<segment>
<pinref part="PAD3" gate="G$1" pin="P"/>
<wire x1="162.56" y1="124.46" x2="157.48" y2="124.46" width="0.1524" layer="91"/>
<label x="157.48" y="124.46" size="1.27" layer="95" rot="MR0" xref="yes"/>
</segment>
</net>
<net name="U" class="0">
<segment>
<pinref part="C69" gate="G$1" pin="1"/>
<wire x1="60.96" y1="109.22" x2="50.8" y2="109.22" width="0.1524" layer="91"/>
<label x="43.18" y="109.22" size="1.27" layer="95" rot="MR0" xref="yes"/>
<pinref part="R56" gate="G$1" pin="1"/>
<wire x1="50.8" y1="109.22" x2="50.8" y2="114.3" width="0.1524" layer="91"/>
<wire x1="43.18" y1="109.22" x2="50.8" y2="109.22" width="0.1524" layer="91"/>
<junction x="50.8" y="109.22"/>
</segment>
<segment>
<pinref part="PAD4" gate="G$1" pin="P"/>
<wire x1="162.56" y1="116.84" x2="157.48" y2="116.84" width="0.1524" layer="91"/>
<label x="157.48" y="116.84" size="1.27" layer="95" rot="MR0" xref="yes"/>
</segment>
</net>
<net name="!Y" class="0">
<segment>
<pinref part="C68" gate="G$1" pin="1"/>
<wire x1="60.96" y1="96.52" x2="55.88" y2="96.52" width="0.1524" layer="91"/>
<pinref part="C70" gate="G$1" pin="1"/>
<wire x1="60.96" y1="132.08" x2="55.88" y2="132.08" width="0.1524" layer="91"/>
<wire x1="55.88" y1="96.52" x2="55.88" y2="132.08" width="0.1524" layer="91"/>
<label x="43.18" y="96.52" size="1.27" layer="95" rot="MR0" xref="yes"/>
<wire x1="43.18" y1="96.52" x2="55.88" y2="96.52" width="0.1524" layer="91"/>
<junction x="55.88" y="96.52"/>
</segment>
<segment>
<pinref part="PAD7" gate="G$1" pin="P"/>
<wire x1="162.56" y1="109.22" x2="157.48" y2="109.22" width="0.1524" layer="91"/>
<label x="157.48" y="109.22" size="1.27" layer="95" rot="MR0" xref="yes"/>
</segment>
</net>
<net name="+5VA" class="0">
<segment>
<pinref part="R74" gate="G$1" pin="2"/>
<pinref part="TR9" gate="G$1" pin="E"/>
<wire x1="71.12" y1="83.82" x2="71.12" y2="81.28" width="0.1524" layer="91"/>
<wire x1="71.12" y1="81.28" x2="78.74" y2="81.28" width="0.1524" layer="91"/>
<wire x1="78.74" y1="81.28" x2="78.74" y2="91.44" width="0.1524" layer="91"/>
<wire x1="78.74" y1="81.28" x2="83.82" y2="81.28" width="0.1524" layer="91"/>
<junction x="78.74" y="81.28"/>
<pinref part="+5VA2" gate="G$1" pin="+5VA"/>
<wire x1="83.82" y1="83.82" x2="83.82" y2="81.28" width="0.1524" layer="91"/>
</segment>
<segment>
<pinref part="R75" gate="G$1" pin="2"/>
<pinref part="TR8" gate="G$1" pin="E"/>
<wire x1="71.12" y1="119.38" x2="71.12" y2="116.84" width="0.1524" layer="91"/>
<wire x1="71.12" y1="116.84" x2="78.74" y2="116.84" width="0.1524" layer="91"/>
<wire x1="78.74" y1="116.84" x2="78.74" y2="127" width="0.1524" layer="91"/>
<wire x1="78.74" y1="116.84" x2="83.82" y2="116.84" width="0.1524" layer="91"/>
<junction x="78.74" y="116.84"/>
<pinref part="+5VA1" gate="G$1" pin="+5VA"/>
<wire x1="83.82" y1="119.38" x2="83.82" y2="116.84" width="0.1524" layer="91"/>
</segment>
<segment>
<pinref part="R1" gate="G$1" pin="1"/>
<wire x1="139.7" y1="93.98" x2="137.16" y2="93.98" width="0.1524" layer="91"/>
<pinref part="+5VA3" gate="G$1" pin="+5VA"/>
<wire x1="137.16" y1="93.98" x2="137.16" y2="99.06" width="0.1524" layer="91"/>
<pinref part="C1" gate="G$1" pin="1"/>
<wire x1="137.16" y1="93.98" x2="137.16" y2="88.9" width="0.1524" layer="91"/>
<junction x="137.16" y="93.98"/>
</segment>
</net>
<net name="AGND" class="0">
<segment>
<pinref part="R56" gate="G$1" pin="2"/>
<pinref part="R63" gate="G$1" pin="1"/>
<wire x1="50.8" y1="124.46" x2="50.8" y2="127" width="0.1524" layer="91"/>
<wire x1="50.8" y1="127" x2="50.8" y2="129.54" width="0.1524" layer="91"/>
<wire x1="50.8" y1="127" x2="40.64" y2="127" width="0.1524" layer="91"/>
<wire x1="40.64" y1="127" x2="40.64" y2="124.46" width="0.1524" layer="91"/>
<junction x="50.8" y="127"/>
<pinref part="SUPPLY1" gate="G$1" pin="AGND"/>
</segment>
<segment>
<pinref part="C52" gate="G$1" pin="2"/>
<pinref part="C53" gate="G$1" pin="1"/>
<wire x1="99.06" y1="132.08" x2="99.06" y2="127" width="0.1524" layer="91"/>
<wire x1="99.06" y1="127" x2="99.06" y2="121.92" width="0.1524" layer="91"/>
<wire x1="99.06" y1="127" x2="91.44" y2="127" width="0.1524" layer="91"/>
<wire x1="91.44" y1="127" x2="91.44" y2="124.46" width="0.1524" layer="91"/>
<pinref part="SUPPLY2" gate="G$1" pin="AGND"/>
<junction x="99.06" y="127"/>
</segment>
<segment>
<pinref part="PAD5" gate="G$1" pin="P"/>
<pinref part="SUPPLY3" gate="G$1" pin="AGND"/>
<wire x1="162.56" y1="83.82" x2="154.94" y2="83.82" width="0.1524" layer="91"/>
<wire x1="154.94" y1="83.82" x2="154.94" y2="78.74" width="0.1524" layer="91"/>
</segment>
<segment>
<pinref part="C1" gate="G$1" pin="2"/>
<pinref part="SUPPLY4" gate="G$1" pin="AGND"/>
<wire x1="137.16" y1="81.28" x2="137.16" y2="78.74" width="0.1524" layer="91"/>
</segment>
</net>
<net name="N$1" class="0">
<segment>
<pinref part="PAD6" gate="G$1" pin="P"/>
<pinref part="R1" gate="G$1" pin="2"/>
<wire x1="162.56" y1="93.98" x2="149.86" y2="93.98" width="0.1524" layer="91"/>
</segment>
</net>
</nets>
</sheet>
</sheets>
</schematic>
</drawing>
</eagle>
